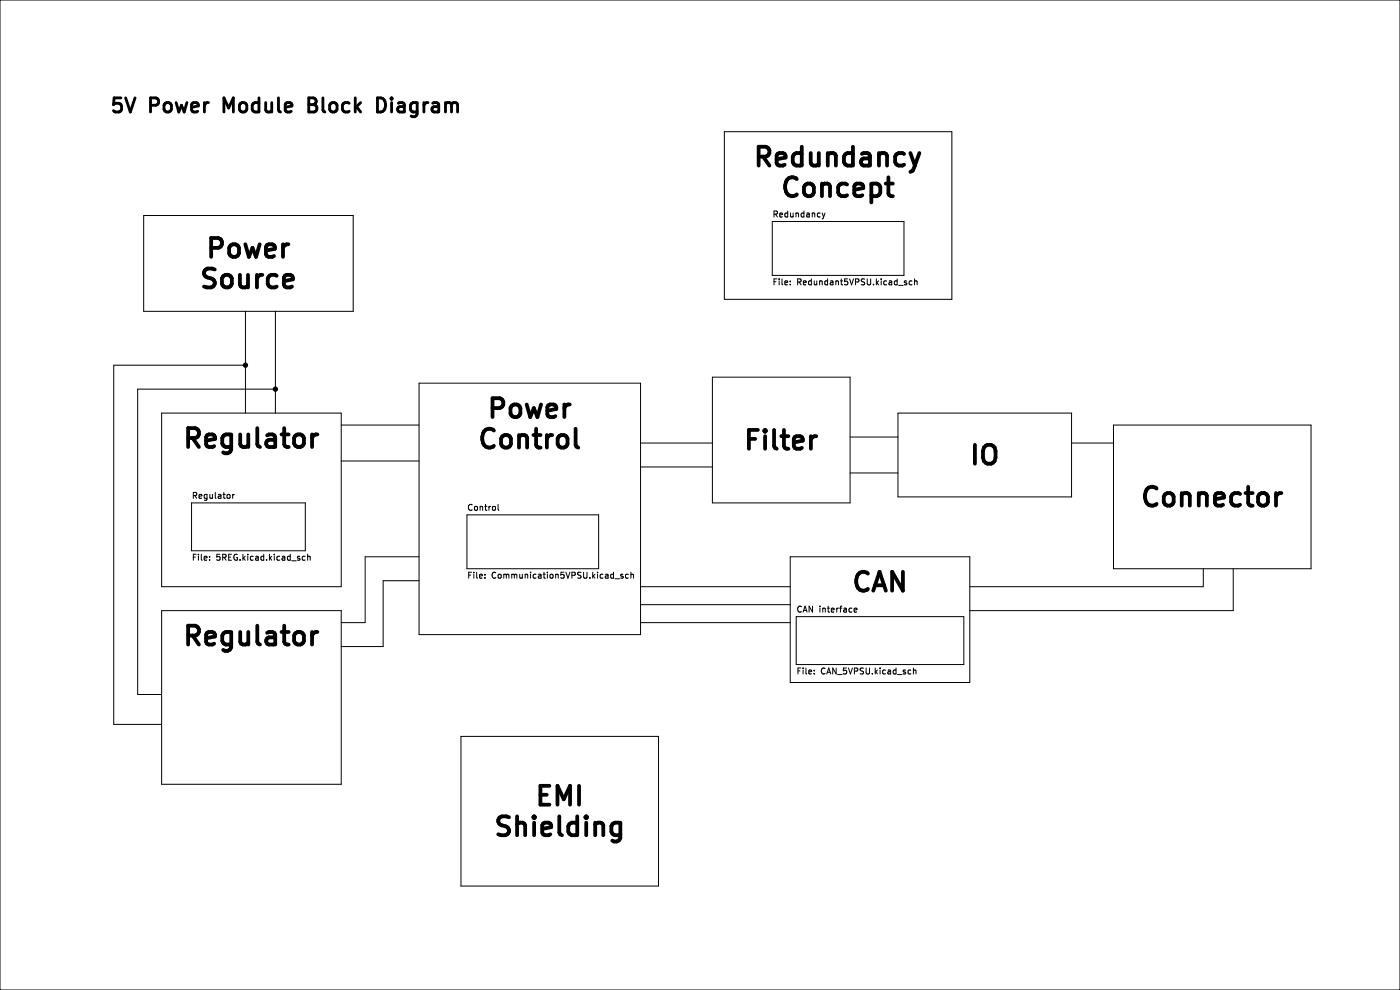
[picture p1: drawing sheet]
(kicad_sch (version 20230121) (generator eeschema)

 (paper "A4")

 (lib_symbols)

 (junction (at 52.07 77.47) (diameter 0) (color 0 0 0 0))
 (junction (at 58.42 82.55) (diameter 0) (color 0 0 0 0))

 (wire (pts (xy 135.89 93.98) (xy 151.13 93.98)) (stroke (width 0) (type default)))
 (wire (pts (xy 135.89 132.08) (xy 167.64 132.08)) (stroke (width 0) (type default)))
 (wire (pts (xy 205.74 124.46) (xy 255.27 124.46)) (stroke (width 0) (type default)))
 (wire (pts (xy 24.13 153.67) (xy 34.29 153.67)) (stroke (width 0) (type default)))
 (wire (pts (xy 58.42 82.55) (xy 58.42 87.63)) (stroke (width 0) (type default)))
 (wire (pts (xy 77.47 132.08) (xy 77.47 118.11)) (stroke (width 0) (type default)))
 (wire (pts (xy 29.21 82.55) (xy 29.21 147.32)) (stroke (width 0) (type default)))
 (wire (pts (xy 52.07 66.04) (xy 52.07 77.47)) (stroke (width 0) (type default)))
 (wire (pts (xy 52.07 77.47) (xy 24.13 77.47)) (stroke (width 0) (type default)))
 (wire (pts (xy 58.42 66.04) (xy 58.42 82.55)) (stroke (width 0) (type default)))
 (wire (pts (xy 24.13 77.47) (xy 24.13 153.67)) (stroke (width 0) (type default)))
 (wire (pts (xy 180.34 100.33) (xy 190.5 100.33)) (stroke (width 0) (type default)))
 (wire (pts (xy 72.39 97.79) (xy 88.9 97.79)) (stroke (width 0) (type default)))
 (wire (pts (xy 58.42 82.55) (xy 29.21 82.55)) (stroke (width 0) (type default)))
 (wire (pts (xy 29.21 147.32) (xy 34.29 147.32)) (stroke (width 0) (type default)))
 (wire (pts (xy 180.34 92.71) (xy 190.5 92.71)) (stroke (width 0) (type default)))
 (wire (pts (xy 135.89 124.46) (xy 167.64 124.46)) (stroke (width 0) (type default)))
 (wire (pts (xy 261.62 120.65) (xy 261.62 129.54)) (stroke (width 0) (type default)))
 (wire (pts (xy 255.27 120.65) (xy 255.27 124.46)) (stroke (width 0) (type default)))
 (wire (pts (xy 205.74 129.54) (xy 261.62 129.54)) (stroke (width 0) (type default)))
 (wire (pts (xy 72.39 132.08) (xy 77.47 132.08)) (stroke (width 0) (type default)))
 (wire (pts (xy 135.89 128.27) (xy 167.64 128.27)) (stroke (width 0) (type default)))
 (wire (pts (xy 227.33 93.98) (xy 236.22 93.98)) (stroke (width 0) (type default)))
 (wire (pts (xy 81.28 137.16) (xy 81.28 123.19)) (stroke (width 0) (type default)))
 (wire (pts (xy 81.28 123.19) (xy 88.9 123.19)) (stroke (width 0) (type default)))
 (wire (pts (xy 77.47 118.11) (xy 88.9 118.11)) (stroke (width 0) (type default)))
 (wire (pts (xy 52.07 77.47) (xy 52.07 87.63)) (stroke (width 0) (type default)))
 (wire (pts (xy 135.89 99.06) (xy 151.13 99.06)) (stroke (width 0) (type default)))
 (wire (pts (xy 72.39 137.16) (xy 81.28 137.16)) (stroke (width 0) (type default)))
 (wire (pts (xy 72.39 90.17) (xy 88.9 90.17)) (stroke (width 0) (type default)))

 (text_box "Filter" (at 151.13 80.01 0) (size 29.21 26.67) (stroke (width 0) (type default)) (fill (type none)) (effects (font (size 4 4) (thickness 0.8) bold)))
 (text_box "Power\nControl" (at 88.9 81.28 0) (size 46.99 53.34) (stroke (width 0) (type default)) (fill (type none)) (effects (font (size 4 4) (thickness 0.8) bold) (justify top)))
 (text_box "CAN" (at 167.64 118.11 0) (size 38.1 26.67) (stroke (width 0) (type default)) (fill (type none)) (effects (font (size 4 4) (thickness 0.8) bold) (justify top)))
 (text_box "Power Source\n" (at 30.48 45.72 0) (size 44.45 20.32) (stroke (width 0) (type default)) (fill (type none)) (effects (font (size 4 4) (thickness 0.8) bold)))
 (text_box "EMI Shielding\n" (at 97.79 156.21 0) (size 41.91 31.75) (stroke (width 0) (type default)) (fill (type none)) (effects (font (size 4 4) (thickness 0.8) bold)))
 (text_box "Redundancy Concept" (at 153.67 27.94 0) (size 48.26 35.56) (stroke (width 0) (type default)) (fill (type none)) (effects (font (size 4 4) (thickness 0.8) bold) (justify top)))
 (text_box "Regulator" (at 34.29 87.63 0) (size 38.1 36.83) (stroke (width 0) (type default)) (fill (type none)) (effects (font (size 4 4) (thickness 0.8) bold) (justify top)))
 (text_box "Connector" (at 236.22 90.17 0) (size 41.91 30.48) (stroke (width 0) (type default)) (fill (type none)) (effects (font (size 4 4) (thickness 0.8) bold)))
 (text_box "IO" (at 190.5 87.63 0) (size 36.83 17.78) (stroke (width 0) (type default)) (fill (type none)) (effects (font (size 4 4) (thickness 0.8) bold)))
 (text_box "Regulator" (at 34.29 129.54 0) (size 38.1 36.83) (stroke (width 0) (type default)) (fill (type none)) (effects (font (size 4 4) (thickness 0.8) bold) (justify top)))

 (text "5V Power Module Block Diagram" (at 97.79 24.13 0) (effects (font (size 3 3) bold) (justify right bottom)))

 (sheet (at 163.83 46.99) (size 27.94 11.43) (fields_autoplaced) (stroke (width 0.1524) (type solid)) (fill (color 0 0 0 0.0000))
  (property "Sheetname" "Redundancy" (at 163.83 46.2784 0) (effects (font (size 1.27 1.27)) (justify left bottom)))
  (property "Sheetfile" "Redundant5VPSU.kicad_sch" (at 163.83 59.0046 0) (effects (font (size 1.27 1.27)) (justify left top))))

 (sheet (at 99.06 109.22) (size 27.94 11.43) (fields_autoplaced) (stroke (width 0.1524) (type solid)) (fill (color 0 0 0 0.0000))
  (property "Sheetname" "Control" (at 99.06 108.5084 0) (effects (font (size 1.27 1.27)) (justify left bottom)))
  (property "Sheetfile" "Communication5VPSU.kicad_sch" (at 99.06 121.2346 0) (effects (font (size 1.27 1.27)) (justify left top))))

 (sheet (at 168.91 130.81) (size 35.56 10.16) (fields_autoplaced) (stroke (width 0.1524) (type solid)) (fill (color 0 0 0 0.0000))
  (property "Sheetname" "CAN interface" (at 168.91 130.0984 0) (effects (font (size 1.27 1.27)) (justify left bottom)))
  (property "Sheetfile" "CAN_5VPSU.kicad_sch" (at 168.91 141.5546 0) (effects (font (size 1.27 1.27)) (justify left top)))
  (property "Field2" "" (at 168.91 130.81 0) (effects (font (size 1.27 1.27)) hide)))

 (sheet (at 40.64 106.68) (size 24.13 10.16) (fields_autoplaced) (stroke (width 0.1524) (type solid)) (fill (color 0 0 0 0.0000))
  (property "Sheetname" "Regulator" (at 40.64 105.9684 0) (effects (font (size 1.27 1.27)) (justify left bottom)))
  (property "Sheetfile" "5REG.kicad.kicad_sch" (at 40.64 117.4246 0) (effects (font (size 1.27 1.27)) (justify left top))))

 (sheet_instances (path "" (page "1"))))
